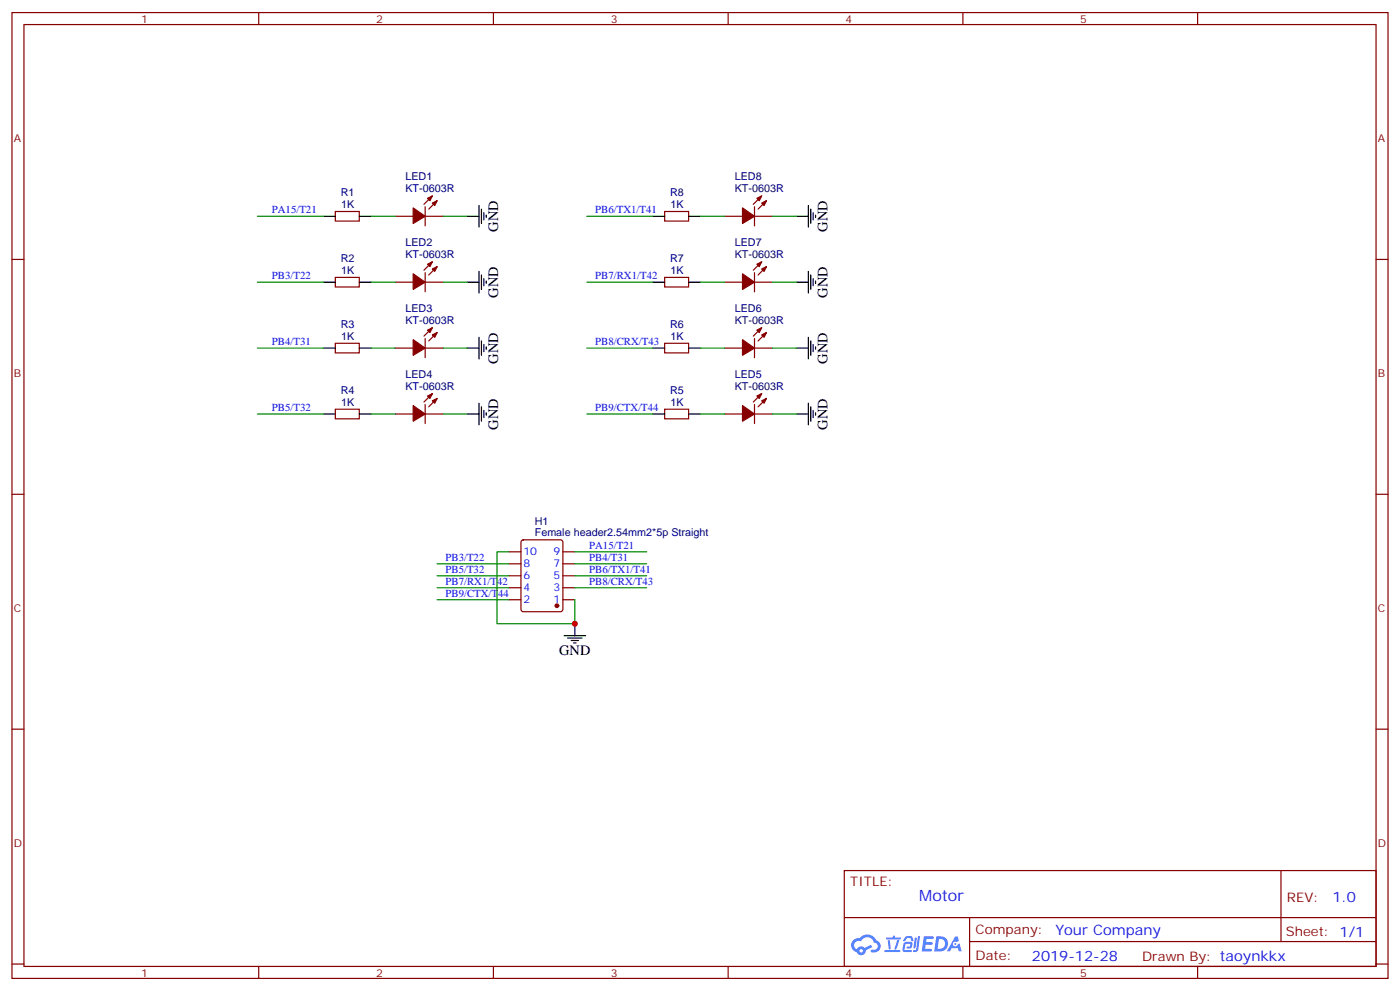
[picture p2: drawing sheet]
<svg xmlns="http://www.w3.org/2000/svg" width="412mm" height="292mm" viewBox="0 0 412 292" stroke-linecap="round" stroke-linejoin="round" font-family="sans-serif">
<g fill="none" stroke="#870000" stroke-width=".35">
<path d="M3.5 3.7h405.4v284.3h-405.4zM7.1 7.2h398.2v277.3h-398.2zM76.2 3.7v3.5M145.3 3.7v3.5M214.5 3.7v3.5M283.6 3.7v3.5M352.8 3.7v3.5M3.5 76.4h3.6M405.3 76.4h3.6M3.5 145.5h3.6M405.3 145.5h3.6M3.5 214.7h3.6"/>
<path d="M405.3 214.7h3.6M248.7 256.3h156.6v28.2h-156.6zM377.3 256.3v20.9M248.7 270.1h156.5M285.6 277.2h119.6M285.6 270.1v14.2M3.5 283.8h3.6M76.2 284.5v3.5M145.3 284.5v3.5M214.5 284.5v3.5M283.6 284.5v3.5M352.8 284.5v3.5"/>
<path d="M405.3 283.8h3.6"/>
</g>
<g fill="#5487ff">
<path d="M272.1 275.6h2.6l.3 .2-.1 .6h-2l-.1 1h1.6l.4 .4-.4 .3h-1.7l-.2 1.2 1.8 .1 .3 .3-.2 .4h-2.9z"/>
<path d="M281.4 275.7h.7l.4 1.3-.7 .3a.74 .74 0 0 0-1.1 .3 .74 .74 0 0 0 .5 1.1 .74 .74 0 0 0 .9-.7l.5-.3 .7 2.4h-.9l-.2-1h-1.9l-.5 1h-.9z"/>
<path d="M269.5 276.1h.6l-.4 2.9a.31 .31 0 0 1-.3 .3 .31 .31 0 0 1-.3-.3z"/>
<path d="M270.4 275.6h.6l-.5 4a.89 .89 0 0 1-.7 .7 .89 .89 0 0 1-.9-.3l1-.5z"/>
<path d="M266.8 275.8l.6-.2 1.2 .1 .5 1.3-.6 .1-.4-.9-1 .1a.95 .95 0 0 1-1 .8l-.1-.2z"/>
<path d="M266.4 277.5l1.8-.2a1.04 1.04 0 0 1 .6 1.1 1.04 1.04 0 0 1-.8 .9h-.7a.29 .29 0 0 1-.3-.4 .29 .29 0 0 1 .3-.2h.7l.2-.8h-1.4l-.4 1.7 1.9 .1a.29 .29 0 0 1 .3 .3 .29 .29 0 0 1-.3 .3h-2l-.4-.3 .2-2.1z"/>
<path d="M260.5 279.7h4.4a.3 .3 0 0 1 .3 .3 .3 .3 0 0 1-.3 .3h-4.3z"/>
<path d="M264.3 276.8h.6l-.5 1.6a1.02 1.02 0 0 1-.7 1.2l-.2-.3z"/>
<path d="M261.5 276.8h.6l.3 2.4-.3 .3-.3-.2z"/>
<path d="M261.1 276h1.9l.2-.5h.5l-.1 .5h1.5a.29 .29 0 0 1 .3 .3 .29 .29 0 0 1-.3 .3h-3.9z"/>
<path d="M275.8 275.6l-.6 4.5h1.4a2.27 2.27 0 0 0 2.7-2.3 2.27 2.27 0 0 0-2.7-2.2zM276.6 276.4a1.5 1.5 0 0 1 1.8 1.6 1.5 1.5 0 0 1-1.9 1.3h-.3z"/>
<path d="M251.4 276.8a2.09 2.09 0 0 0 1 3.5 1.37 1.37 0 0 0 1.5 .9 1.37 1.37 0 0 0 1.1-1.4l2-1-.5-.7-1.8 1a1.4 1.4 0 0 0-2.3 .4 1.32 1.32 0 0 1-.6-1.9 1.32 1.32 0 0 1 1.9-.4 2.02 2.02 0 0 1 2-1.3 2.02 2.02 0 0 1 1.8 1.6 1.09 1.09 0 0 1 1.1 1.4 1.09 1.09 0 0 1-1.6 .7 .41 .41 0 0 0-.5 .3 .41 .41 0 0 0 .4 .5 1.89 1.89 0 0 0 2.4-1.2 1.89 1.89 0 0 0-1.2-2.4 2.98 2.98 0 0 0-5-.6l-1 .1zM253.2 279.9a.52 .52 0 0 1 1 0 .52 .52 0 0 1-1 0z"/>
<circle cx="281.4" cy="277.9" r=".28"/>
</g>
<g fill="none" stroke="#870000" stroke-width=".35">
<path d="M127.4 57.7l-2.5 2.4M128.8 59.1l-2.5 2.5M224.4 57.7l-2.5 2.4M225.8 59.1l-2.5 2.5M98.8 62.3h7v2.8h-7zM116.4 63.7h5.3M125.2 63.7h5.3M125.2 60.9v5.6M127.4 77.1l-2.5 2.5M128.8 78.5l-2.5 2.5M195.8 62.3h7v2.8h-7zM213.4 63.7h5.3"/>
<path d="M222.2 60.9v5.6M222.2 63.7h5.3M224.4 77.1l-2.5 2.5M225.8 78.5l-2.5 2.5M98.8 81.7h7v2.8h-7zM116.4 83.1h5.3M125.2 83.1h5.3M125.2 80.3v5.6M125.2 99.7v5.6M127.4 96.5l-2.5 2.5M128.8 97.9l-2.5 2.5M195.8 81.7h7v2.8h-7z"/>
<path d="M213.4 83.1h5.3M222.2 80.3v5.6M222.2 99.7v5.6M222.2 83.1h5.3M224.4 96.5l-2.5 2.5M225.8 97.9l-2.5 2.5M98.8 101.1h7v2.8h-7zM116.4 102.5h5.3M125.2 102.5h5.3M125.2 119.1v5.6M127.4 115.9l-2.5 2.5M128.8 117.3l-2.5 2.5"/>
<path d="M195.8 101.1h7v2.8h-7zM213.4 102.5h5.3M222.2 119.1v5.6M222.2 102.5h5.3M224.4 115.9l-2.5 2.5M225.8 117.3l-2.5 2.5M98.8 120.5h7v2.8h-7zM116.4 121.9h5.3M125.2 121.9h5.3M195.8 120.5h7v2.8h-7zM213.4 121.9h5.3M222.2 121.9h5.3"/>
<path d="M153.7 159.1l.5-.2h10.9l.7 .5v20l-.5 .6-11.1 .1-.7-.5v-20zM149.9 162.5h3.6M149.9 166h3.6M149.9 169.5h3.6M149.9 173h3.6M149.9 176.6h3.6M165.8 162.5h3.5M165.8 166h3.5M165.8 169.5h3.5M165.8 173h3.5M165.8 176.6h3.5"/>
</g>
<g fill="none" stroke="#000" stroke-width=".35">
<path d="M95.2 63.7h3.6M105.8 63.7h3.6M137.6 63.7h3.5M141.1 60.5v6.4M141.1 79.9v6.4M141.8 61.6v4.2M142.5 62.6v2.1M143.2 63.3v.7M192.3 63.7h3.5M202.8 63.7h3.6M234.6 63.7h3.5M238.1 60.5v6.4"/>
<path d="M238.1 79.9v6.4M238.8 61.6v4.2M239.5 62.6v2.1M240.2 63.3v.7M95.2 83.1h3.6M105.8 83.1h3.6M137.6 83.1h3.5M141.1 99.3v6.4M141.8 81v4.2M142.5 82v2.1M143.2 82.7v.7M192.3 83.1h3.5"/>
<path d="M202.8 83.1h3.6M234.6 83.1h3.5M238.1 99.3v6.4M238.8 81v4.2M239.5 82v2.1M240.2 82.7v.7M95.2 102.5h3.6M105.8 102.5h3.6M137.6 102.5h3.5M141.1 118.7v6.4M141.8 100.4v4.2M141.8 119.8v4.2"/>
<path d="M142.5 101.4v2.1M143.2 102.1v.7M192.3 102.5h3.5M202.8 102.5h3.6M234.6 102.5h3.5M238.1 118.7v6.4M238.8 100.4v4.2M238.8 119.8v4.2M239.5 101.4v2.1M240.2 102.1v.7M95.2 121.9h3.6M105.8 121.9h3.6"/>
<path d="M137.6 121.9h3.5M142.5 120.8v2.1M143.2 121.5v.7M192.3 121.9h3.5M202.8 121.9h3.6M234.6 121.9h3.5M239.5 120.8v2.1M240.2 121.5v.7M166.2 187.1h6.3M167.2 187.9h4.2M168.3 188.6h2.1M169 189.3h.7"/>
<path d="M169.3 183.6v3.5"/>
</g>
<g fill="#870000" stroke="#870000" stroke-width=".35">
<path d="M224.4 118l1.4-.7-.7 1.4z"/>
<path d="M223 116.6l1.4-.7-.7 1.4z"/>
<path d="M218.7 119.4l3.5 2.5-3.5 2.1z"/>
<path d="M224.4 98.6l1.4-.7-.7 1.4z"/>
<path d="M223 97.2l1.4-.7-.7 1.4z"/>
<path d="M218.7 100l3.5 2.5-3.5 2.1z"/>
<path d="M224.4 79.2l1.4-.7-.7 1.4z"/>
<path d="M223 77.8l1.4-.7-.7 1.4z"/>
<path d="M218.7 80.6l3.5 2.5-3.5 2.1z"/>
<path d="M224.4 59.8l1.4-.7-.7 1.4z"/>
<path d="M223 58.4l1.4-.7-.7 1.4z"/>
<path d="M218.7 61.2l3.5 2.5-3.5 2.1z"/>
<path d="M127.4 118l1.4-.7-.7 1.4z"/>
<path d="M125.9 116.6l1.5-.7-.8 1.4z"/>
<path d="M121.7 119.4l3.5 2.5-3.5 2.1z"/>
<path d="M127.4 98.6l1.4-.7-.7 1.4z"/>
<path d="M125.9 97.2l1.5-.7-.8 1.4z"/>
<path d="M121.7 100l3.5 2.5-3.5 2.1z"/>
<path d="M127.4 79.2l1.4-.7-.7 1.4z"/>
<path d="M125.9 77.8l1.5-.7-.8 1.4z"/>
<path d="M121.7 80.6l3.5 2.5-3.5 2.1z"/>
<path d="M127.4 59.8l1.4-.7-.7 1.4z"/>
<path d="M125.9 58.4l1.5-.7-.8 1.4z"/>
<path d="M121.7 61.2l3.5 2.5-3.5 2.1z"/>
<circle cx="164" cy="178.3" r=".53"/>
</g>
<g fill="none" stroke="#008700" stroke-width=".35">
<path d="M75.8 63.7h19.4M109.4 63.7h7M130.5 63.7h7.1M172.9 63.7h19.4M206.4 63.7h7M227.5 63.7h7.1M75.8 83.1h19.4M109.4 83.1h7M130.5 83.1h7.1M172.9 83.1h19.4M206.4 83.1h7M227.5 83.1h7.1"/>
<path d="M75.8 102.5h19.4M109.4 102.5h7M130.5 102.5h7.1M172.9 102.5h19.4M206.4 102.5h7M227.5 102.5h7.1M75.8 121.9h19.4M109.4 121.9h7M130.5 121.9h7.1M172.9 121.9h19.4M206.4 121.9h7M227.5 121.9h7.1"/>
<path d="M128.8 166h21.1M128.8 169.5h21.1M128.8 176.6h21.1M128.8 173h21.1M149.9 162.5h-3.5v21.1h22.9v-7M169.3 166h21.2M169.3 169.5h21.2M169.3 173h21.2M169.3 162.5h21.2"/>
</g>
<circle cx="169.3" cy="183.6" r=".88" fill="#c00"/>
<text font-size="4.6" fill="#00f" x="270.8" y="265.3">Motor</text>
<g font-size="4.2">
<text x="146.8" y="68.3" transform="rotate(-90 146.8 68.3)">GND</text>
<text x="243.8" y="68.3" transform="rotate(-90 243.8 68.3)">GND</text>
<text x="146.8" y="87.7" transform="rotate(-90 146.8 87.7)">GND</text>
<text x="243.8" y="87.7" transform="rotate(-90 243.8 87.7)">GND</text>
<text x="146.8" y="107.1" transform="rotate(-90 146.8 107.1)">GND</text>
<text x="243.8" y="107.1" transform="rotate(-90 243.8 107.1)">GND</text>
<text x="146.8" y="126.5" transform="rotate(-90 146.8 126.5)">GND</text>
<text x="243.8" y="126.5" transform="rotate(-90 243.8 126.5)">GND</text>
<text x="164.7" y="192.8">GND</text>
</g>
<g font-size="4.2" fill="#00f">
<text x="392.5" y="265.6">1.0</text>
<text x="310.9" y="275.1">Your Company</text>
<text x="304" y="282.9">2019-12-28</text>
</g>
<g font-size="3.9" fill="#800">
<text x="250.5" y="260.9">TITLE:</text>
<text x="379.1" y="265.6">REV:</text>
<text x="287.4" y="275.1">Company:</text>
<text x="378.7" y="275.7">Sheet: 1/1</text>
<text x="287.4" y="282.8">Date:</text>
<text x="336.4" y="282.8">Drawn By: taoynkkx</text>
</g>
<g font-size="3.2" fill="#800">
<text x="41.6" y="6.7">1</text>
<text x="110.8" y="6.7">2</text>
<text x="179.9" y="6.7">3</text>
<text x="249.1" y="6.7">4</text>
<text x="318.2" y="6.7">5</text>
<text x="4.1" y="41.8">A</text>
<text x="405.9" y="41.8">A</text>
<text x="4.1" y="110.9">B</text>
<text x="405.9" y="110.9">B</text>
<text x="4.1" y="180.1">C</text>
<text x="405.9" y="180.1">C</text>
<text x="4.1" y="249.2">D</text>
<text x="405.9" y="249.2">D</text>
<text x="41.6" y="287.5">1</text>
<text x="110.8" y="287.5">2</text>
<text x="179.9" y="287.5">3</text>
<text x="249.1" y="287.5">4</text>
<text x="318.2" y="287.5">5</text>
</g>
<g font-size="3.2" fill="#000080">
<text x="119.4" y="53.1">LED1</text>
<text x="216.4" y="53.1">LED8</text>
<text x="100.4" y="57.7">R1</text>
<text x="119.4" y="56.6">KT-0603R</text>
<text x="197.4" y="57.7">R8</text>
<text x="216.4" y="56.6">KT-0603R</text>
<text x="100.5" y="61.2">1K</text>
<text x="197.6" y="61.2">1K</text>
<text x="100.4" y="77.1">R2</text>
<text x="119.4" y="76">KT-0603R</text>
<text x="119.4" y="72.5">LED2</text>
<text x="197.4" y="77.1">R7</text>
<text x="216.4" y="76">KT-0603R</text>
<text x="216.4" y="72.5">LED7</text>
<text x="100.5" y="80.6">1K</text>
<text x="197.6" y="80.6">1K</text>
<text x="119.4" y="95.4">KT-0603R</text>
<text x="119.4" y="91.9">LED3</text>
<text x="216.4" y="95.4">KT-0603R</text>
<text x="216.4" y="91.9">LED6</text>
<text x="100.4" y="96.5">R3</text>
<text x="100.5" y="100">1K</text>
<text x="197.4" y="96.5">R6</text>
<text x="197.6" y="100">1K</text>
<text x="119.4" y="111.3">LED4</text>
<text x="216.4" y="111.3">LED5</text>
<text x="100.4" y="115.9">R4</text>
<text x="100.5" y="119.4">1K</text>
<text x="119.4" y="114.8">KT-0603R</text>
<text x="197.4" y="115.9">R5</text>
<text x="197.6" y="119.4">1K</text>
<text x="216.4" y="114.8">KT-0603R</text>
<text x="157.5" y="154.7">H1</text>
<text x="157.5" y="157.9">Female header2.54mm2*5p Straight</text>
</g>
<g font-size="3.2" fill="#00f">
<text x="80.1" y="62.8">PA15/T21</text>
<text x="175.3" y="62.8">PB6/TX1/T41</text>
<text x="80.1" y="82.2">PB3/T22</text>
<text x="175.3" y="82.2">PB7/RX1/T42</text>
<text x="80.1" y="101.6">PB4/T31</text>
<text x="175.3" y="101.6">PB8/CRX/T43</text>
<text x="80.1" y="121">PB5/T32</text>
<text x="175.3" y="121">PB9/CTX/T44</text>
<text x="173.6" y="161.6">PA15/T21</text>
<text x="131.2" y="165.1">PB3/T22</text>
<text x="154.2" y="163.5">10</text>
<text x="154.2" y="167">8</text>
<text x="163.1" y="163.5">9</text>
<text x="163.1" y="167">7</text>
<text x="173.6" y="165.1">PB4/T31</text>
<text x="131.2" y="172.2">PB7/RX1/T42</text>
<text x="131.2" y="168.6">PB5/T32</text>
<text x="154.2" y="170.6">6</text>
<text x="163.1" y="170.6">5</text>
<text x="173.6" y="172.2">PB8/CRX/T43</text>
<text x="173.6" y="168.6">PB6/TX1/T41</text>
<text x="131.2" y="175.7">PB9/CTX/T44</text>
<text x="154.2" y="174.1">4</text>
<text x="154.2" y="177.6">2</text>
<text x="163.1" y="174.1">3</text>
<text x="163.1" y="177.6">1</text>
</g>
</svg>
